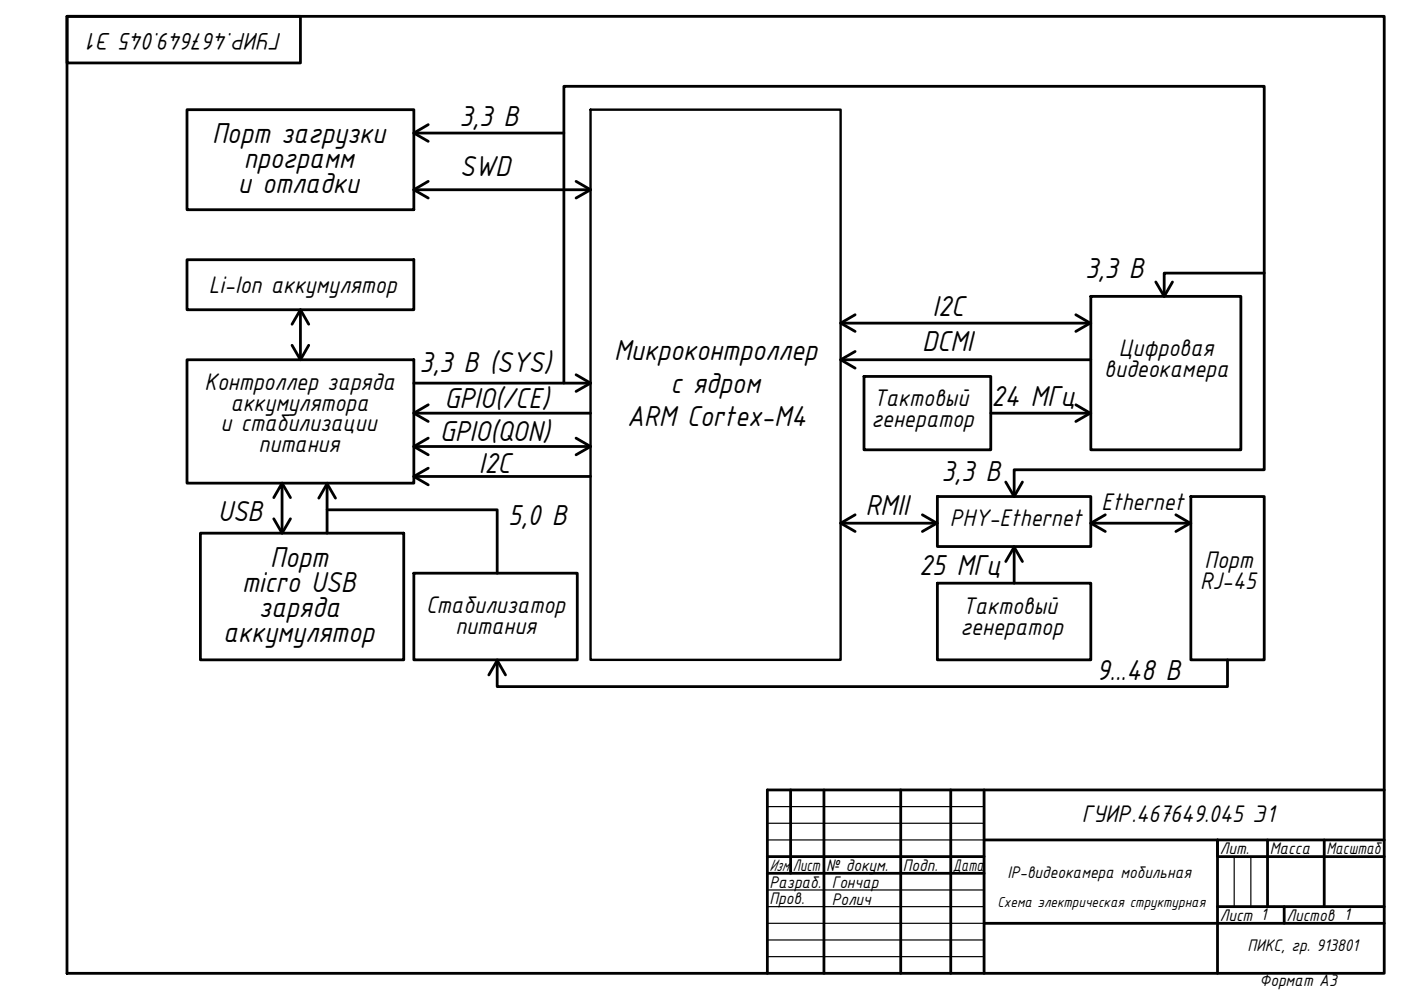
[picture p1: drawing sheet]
<svg xmlns="http://www.w3.org/2000/svg" width="297mm" height="210mm" viewBox="0 0 297 210" stroke-linecap="round" stroke-linejoin="round" font-family="sans-serif">
<!-- layer: 0 -->
<g fill="none" stroke="#000" stroke-width=".59">
<path d="M14.2 3.5h279.3v202.9h-279.3zM14.2 3.5h49.5v9.8h-49.5zM39.7 23.3h48v21.2h-48zM87.7 28.2h31.9M90.8 26.4l-3.1 1.8 3.1 1.8M90.8 38.5l-3.1 1.7 3.1 1.8M122.1 38.5l3.1 1.7-3.1 1.8M39.7 55.1h48v10.6h-48zM87.7 40.2h37.5M245.1 59.8l1.7 3 1.8-3M268 57.9h-21.2v4.9M39.7 76.3h48v26.1h-48z"/>
<path d="M61.9 68.7l1.8-3 1.8 3M61.9 73.2l1.8 3.1 1.8-3.1M63.7 65.7v10.6M122.1 79.5l3.1 1.7-3.1 1.8M178.2 68.5h53.1M178.2 76.3h53.1M181.3 66.7l-3 1.8 3 1.8M181.3 74.5l-3 1.8 3 1.8M183.2 79.8h26.9v15.6h-26.9zM228.1 66.7l3 1.8-3 1.8M231.3 62.8h31.8v32.6h-31.8zM87.7 87.6h37.5"/>
<path d="M87.7 94.7h37.5M87.7 81.2h37.5M90.8 85.8l-3.1 1.8 3.1 1.8M90.8 92.9l-3.1 1.8 3.1 1.7M90.8 99.3l-3.1 1.7 3.1 1.8M119.6 81.2v-62.9h148.4v81.3h-53v5.7M122.1 92.9l3.1 1.8-3.1 1.7M210.1 87.6h21.2M228.1 85.8l3 1.8-3 1.8M42.5 113h43.1v26.9h-43.1zM58 105.5l1.8-3.1v10.6M58 110l1.8 3 1.8-3"/>
<path d="M59.8 102.4l1.8 3.1M67.6 105.6l1.7-3 1.8 3M69.3 108.1h36.1v13.4M69.3 102.4v10.6M87.7 101h37.5M178.2 110.9h20.5M181.3 109.1l-3 1.8 3 1.8M195.6 109.1l3 1.8-3 1.8M198.7 105.3h32.6v10.6h-32.6zM213.2 102.2l1.8 3.1 1.8-3.1M213.2 119.1l1.8-3.1 1.8 3.1M215 115.9v7.7"/>
<path d="M231.3 110.9h21.2M234.3 109.1l-3 1.8 3 1.8M249.3 109.1l3.1 1.8-3.1 1.8M252.5 105.3h15.5v34.6h-15.5zM87.7 121.5h34.7v18.4h-34.7zM105.4 139.9v5.7h154.9v-5.7M198.7 123.6h32.6v16.3h-32.6zM103.6 143.1l1.8-3.1 1.8 3.1M167.6 167.5v17.7M174.7 167.5v38.9M191 167.5v38.9M201.6 167.5v38.9"/>
<path d="M208.6 167.5v38.9M208.6 178.1h84.9M268.7 178.1v14.1M280.8 178.1v14.1M293.5 167.5h-130.8v38.9M162.7 181.6h45.9M162.7 185.2h45.9M208.6 195.8h84.9M258.1 192.2h35.4M272.3 192.2v3.6M293.5 181.6h-35.4v-3.5v28.3"/>
</g>
<path d="M162.7 171h45.9M162.7 174.6h45.9M162.7 178.1h45.9M162.7 188.7h45.9M162.7 192.2h45.9M162.7 199.3h45.9M162.7 195.8h45.9M261.7 181.6v10.6M265.2 181.6v10.6M162.7 202.8h45.9" fill="none" stroke="#000" stroke-width=".25"/>
<path d="M125.2 23.3h53v116.6h-53z" fill="none" stroke="#000" stroke-width=".51"/>
<g font-size="6.6">
<text x="97.4" y="26.8">3,3 В</text>
<text x="45" y="30.3">Порт загрузки</text>
<text x="51.7" y="35.6">программ</text>
<text x="50.4" y="40.9">и отладки</text>
<text x="97.5" y="37.4">SWD</text>
<text x="230" y="58.9">3,3 В</text>
<text x="197.7" y="67.1">I2C</text>
<text x="130.2" y="76.3">Микроконтроллер</text>
<text x="195.5" y="74.5">DCMI</text>
<text x="89" y="78.8">3,3 В (SYS)</text>
<text x="142.2" y="83.3">с ядром</text>
<text x="94.2" y="86.5">GPIO(/CE)</text>
<text x="210.2" y="86.2">24 МГц</text>
<text x="93.2" y="93.4">GPIO(QON)</text>
<text x="133" y="90.4">ARM Cortex-M4</text>
<text x="101.5" y="100.3">I2C</text>
<text x="199.6" y="102.1">3,3 В</text>
<text x="46.2" y="110.5">USB</text>
<text x="107.7" y="111.2">5,0 В</text>
<text x="183.5" y="109.1">RMII</text>
<text x="51.3" y="125.4">micro USB</text>
<text x="57.3" y="120.1">Порт</text>
<text x="194.9" y="121.8">25 МГц</text>
<text x="54.9" y="130.7">заряда</text>
<text x="47.3" y="136">аккумулятор</text>
<text x="232.5" y="144.2">9...48 В</text>
</g>
<g font-size="5.5">
<text x="59.8" y="7" transform="rotate(180 59.8 7)">ГУИР.467649.045 Э1</text>
<text x="44.2" y="62.1">Li-Ion аккумулятор</text>
<text x="237.2" y="75.6">Цифровая</text>
<text x="43.4" y="82.6">Контроллер заряда</text>
<text x="234.1" y="80">видеокамера</text>
<text x="48.8" y="87.1">аккумулятора</text>
<text x="185.2" y="86.2">Тактовый</text>
<text x="46.8" y="91.5">и стабилизации</text>
<text x="54.8" y="95.9">питания</text>
<text x="184.7" y="90.6">генератор</text>
<text x="201.4" y="111.6">PHY-Ethernet</text>
<text x="233.6" y="108.1">Ethernet</text>
<text x="254.5" y="124.8">RJ-45</text>
<text x="255.4" y="120.4">Порт</text>
<text x="90.3" y="130">Стабилизатор</text>
<text x="204.1" y="130.3">Тактовый</text>
<text x="96.5" y="134.4">питания</text>
<text x="203.6" y="134.7">генератор</text>
<text x="229.4" y="174.3">ГУИР.467649.045 Э1</text>
</g>
<g font-size="3.8">
<text x="163.2" y="184.7">Изм.</text>
<text x="168.1" y="184.7">Лист</text>
<text x="175.2" y="184.7">№ докум.</text>
<text x="191.4" y="184.7">Подп.</text>
<text x="202" y="184.7">Дата</text>
<text x="258.6" y="181.1">Лит.</text>
<text x="269.2" y="181.1">Масса</text>
<text x="281.2" y="181.1">Масштаб</text>
<text x="163.2" y="188.2">Разраб.</text>
<text x="163.2" y="191.7">Пров.</text>
<text x="176.3" y="188.3">Гончар</text>
<text x="176.3" y="191.9">Ролич</text>
<text x="213.6" y="186.2">IP-видеокамера мобильная</text>
<text x="258.6" y="195.3">Лист 1</text>
<text x="272.8" y="195.3">Листов 1</text>
<text x="264.5" y="201.5">ПИКС, гр. 913801</text>
<text x="267" y="209">Формат А3</text>
</g>
<text font-size="3.3" x="211.5" y="192.4">Схема электрическая структурная</text>
</svg>
